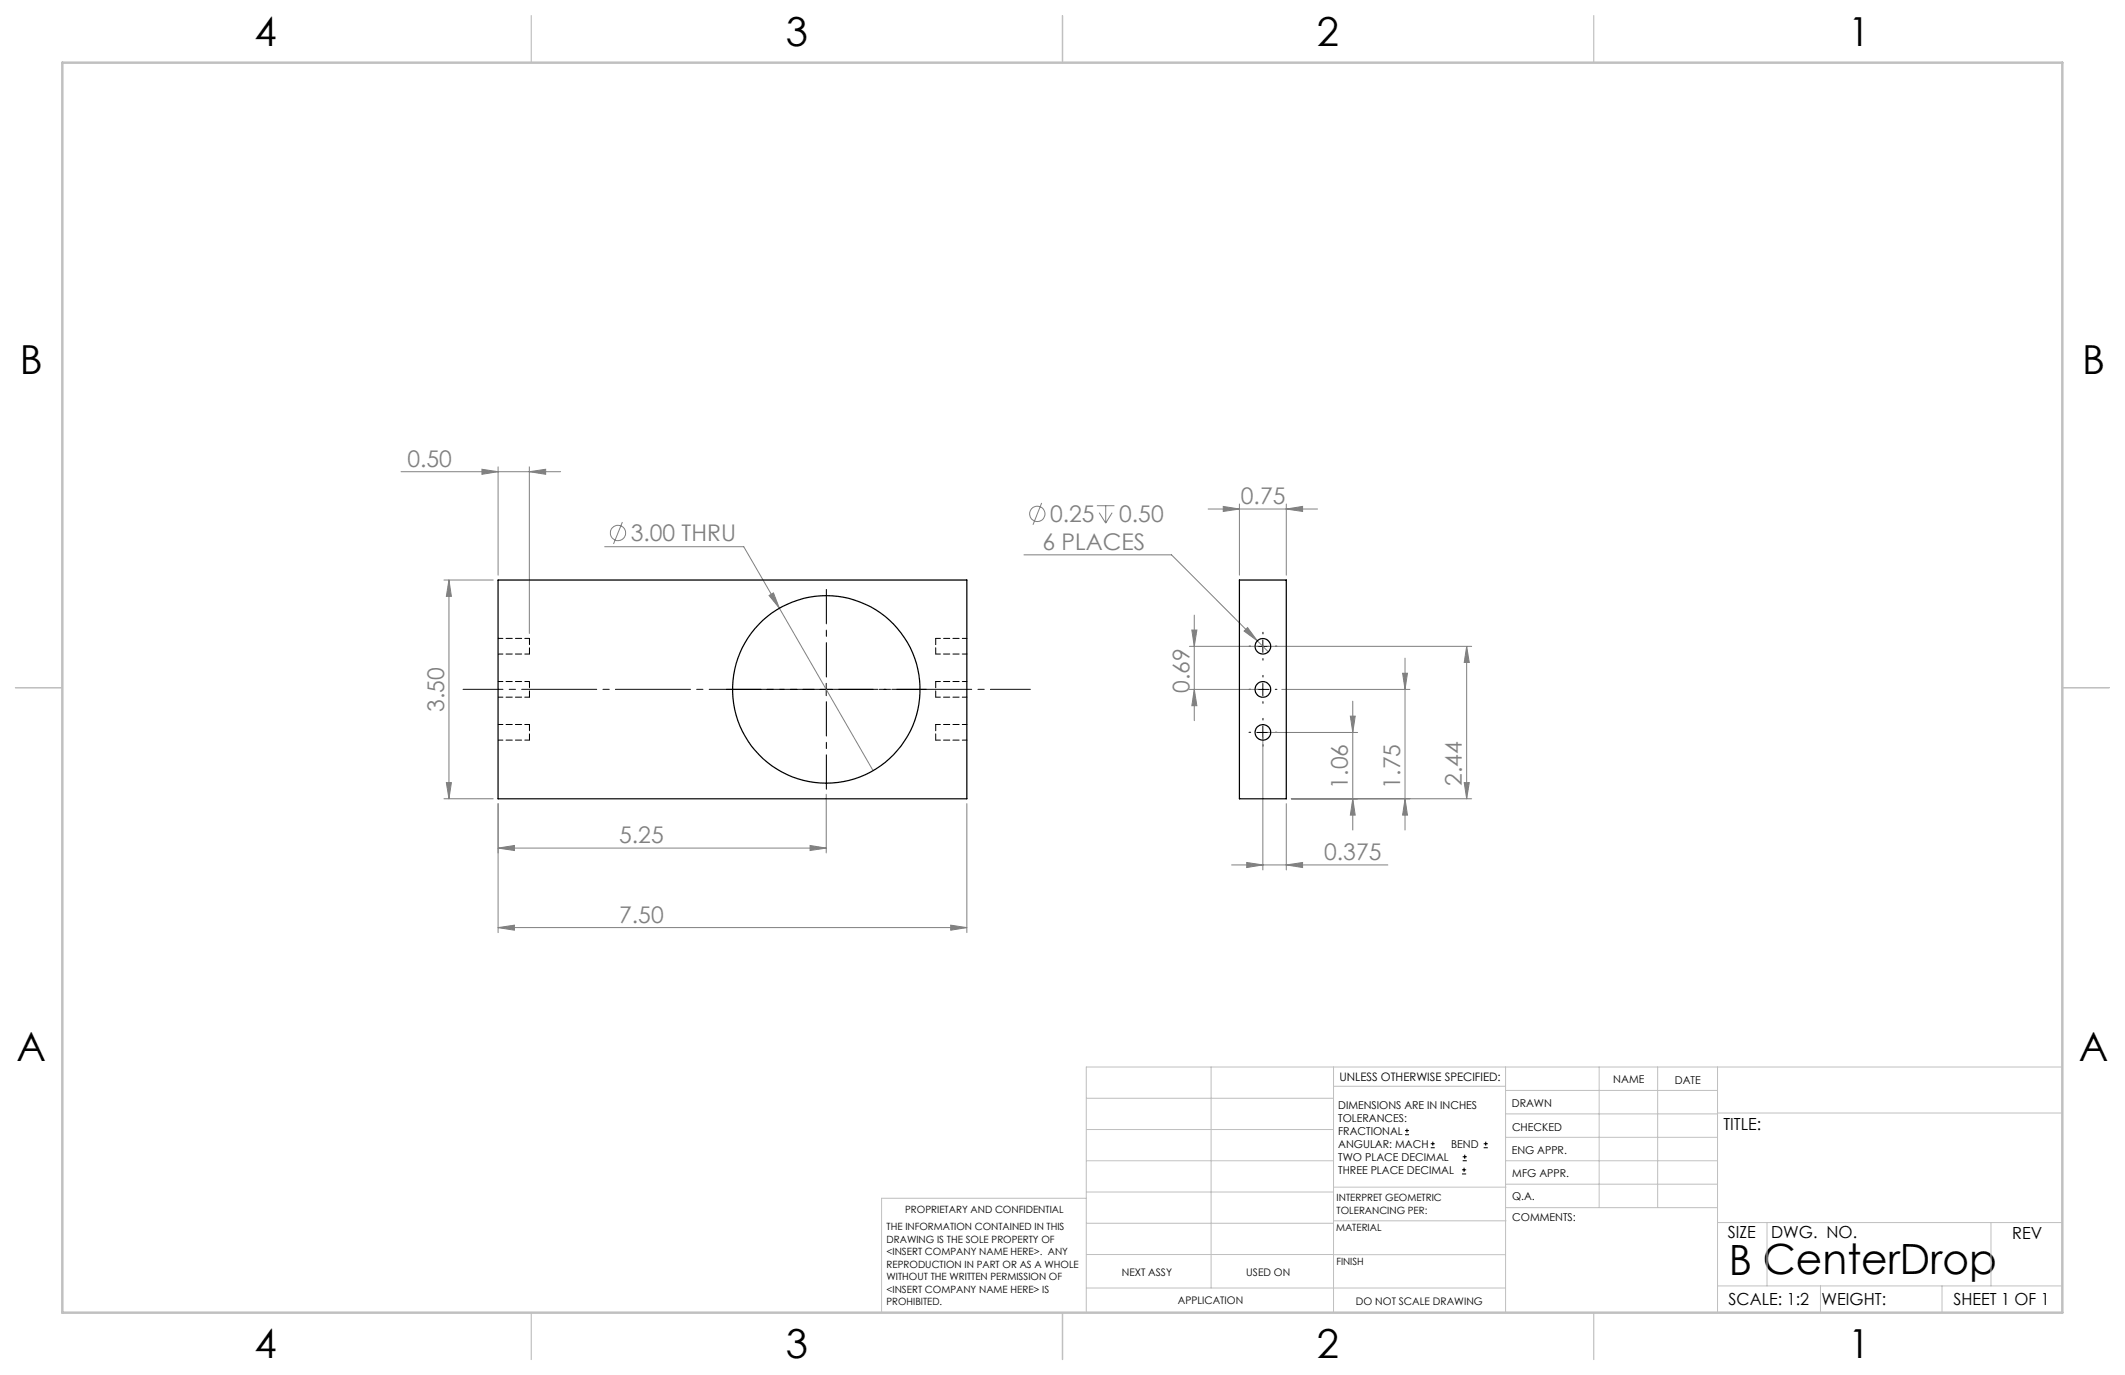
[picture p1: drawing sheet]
<svg xmlns="http://www.w3.org/2000/svg" width="432mm" height="279mm" viewBox="0 0 432 279" stroke-linecap="round" stroke-linejoin="round" font-family="sans-serif">
<g fill="none" stroke="#808080" stroke-width=".2">
<path d="M81.5 95.8h32.4M97.9 95.4l3.3 .4-3.3 .6zM101.2 94.9v22M107.6 95.8l3.3-.4v1zM107.6 94.9v33.8M90.2 117.9h10M91.2 117.9l.5 3.3h-1zM91.2 117.9v44.4M122.9 111.1h28.2l7.3 12.5M126.5 106.1l-1.8 4.4M208.1 112.7h30l17.4 17.5M211.7 102.2l-1.8 4.4"/>
<path d="M222.9 102.8h3.5M223.3 104.2l1.4 2.1M224.7 102.8v3.5M226 104.2l-1.3 2.1M245.5 103.4h22.2M248.6 102.9l3.2 .5-3.2 .5zM251.8 102.4v14.5M261.4 103.4l3.3-.5v1zM261.4 102.4v14.5M156.3 121l.9-.5 1.2 3.1zM158.4 123.6l19 33M241.7 131.3h13.9"/>
<path d="M242.2 128h1l-.5 3.3zM242.7 125v21.4M252.8 128.2l.7-.7 2 2.7zM255.5 130.2l2.2 2.3M257.6 131.3h41.4M285 136.8h1l-.5 3.3zM285.5 133.7v35M298 131.3l.6 3.3h-1.1zM298 131.3v31M90.7 159h1l-.5 3.3zM241.7 140.1h13.9M242.7 140.1l.5 3.3h-1z"/>
<path d="M256.6 149.8v27M257.6 148.8h18.3M260.5 140.1h26M274.4 145.5h1l-.5 3.3zM274.9 142.5v26.2M297.5 159h1.1l-.6 3.3zM90.2 162.3h10M101.2 172.3l3.3-.5v1zM101.2 172.3h66.7M101.2 163.3v26.2M164.6 171.8l3.3 .5-3.3 .5zM167.9 161.4v11.9"/>
<path d="M196.5 163.3v26.2M250.3 175.8h31.7M253.3 175.3l3.3 .5-3.3 .5zM261.4 175.8l3.3-.5v1zM261.4 163.3v13.5M262.4 162.3h36.6M274.9 162.3l.5 3.3h-1zM285.5 162.3l.5 3.3h-1zM101.2 188.5l3.3-.5v1zM101.2 188.5h95.3M193.2 188l3.3 .5-3.3 .5z"/>
<circle cx="125.6" cy="108.3" r="1.55"/>
<circle cx="210.8" cy="104.4" r="1.55"/>
</g>
<g fill="none" stroke="#000" stroke-width=".2">
<path d="M167.9 138.9v2.5M255.4 131.3h2.5M256.6 130.1v2.5M256.6 138.9v2.5M166.7 140.1h2.5M255.4 140.1h2.5M255.4 148.8h2.5M256.6 147.6v2.5M285.5 230.6h.8M285.5 229.7h.8M285.9 229.3v.9M290.7 233.2h.8"/>
<path d="M290.7 232.4h.8M291.1 232v.8M297.1 238.5h.8M297.1 237.7h.8M297.2 235.9h.9M297.2 235.1h.9M297.5 237.3v.8M297.6 234.6v.9M301.5 233.2h.8M301.5 232.4h.8M301.9 232v.8"/>
</g>
<path d="M94.1 140.1h115.3" fill="none" stroke="#000" stroke-width=".2" stroke-dasharray="15.2 1.3 1.3 1.3" stroke-dashoffset="7.1"/>
<path d="M167.9 137.6v-17.8M165.4 140.1h-17.8M167.9 142.6v17.8M170.4 140.1h17.8" fill="none" stroke="#000" stroke-width=".2" stroke-dasharray="15.2 1.3 1.3 1.3" stroke-dashoffset="8.2"/>
<path d="M254.1 131.3h-.3M256.6 137.6v-.4M256.6 128.8v-.3M256.6 133.8v.3M259.1 131.3h.4M254.1 140.1h-.3M254.1 148.8h-.3M256.6 142.6v.3M256.6 146.3v-.3M256.6 151.3v.3M259.1 140.1h.4M259.1 148.8h.4" fill="none" stroke="#000" stroke-width=".2" stroke-dasharray="15.2 1.3 1.3 1.3"/>
<g fill="none" stroke="#c0c0c0" stroke-width=".2">
<path d="M246.1 216.8v44.9M271 216.8v49.9M305.9 216.8v49.9M324.9 216.8v28.6M336.8 216.8v28.6M349 216.8v49.9M419.1 216.8h-198.4v49.9M220.7 235.9h50.3M220.7 229.5h50.3M220.7 223.2h50.3M271 220.7h34.9M305.9 231.1h43.1"/>
<path d="M305.9 226.3h43.1M305.9 221.6h43.1M305.9 235.9h43.1M349 226.2h70.1M220.7 248.6h50.3M220.7 242.2h50.3M220.7 254.9h50.3M220.7 243.5h-41.6v23.2M271 255h34.9M271 248.1h35M271 241.2h35M305.9 240.6h43.1"/>
<path d="M306 245.4h43M349 248.4h70.1M359.1 248.4v12.9M404.6 248.4v12.9M220.7 261.7h85.2M349 261.3h70.1M369.9 261.3v5.4M394.6 261.3v5.4"/>
</g>
<path d="M108 3.2v9.5M215.9 3.2v9.5M323.8 3.2v9.5M3.1 139.7h9.6M419.1 139.7h9.5M108 266.7v9.6M215.9 266.7v9.6M323.8 266.7v9.6" fill="none" stroke="#c0c0c0" stroke-width=".25"/>
<path d="M12.7 12.7h406.4v254h-406.4z" fill="none" stroke="#c0c0c0" stroke-width=".5"/>
<g fill="#808080">
<path d="M107.6 95.8l3.3-.4v1zM97.9 95.4l3.3 .4-3.3 .6z"/>
<path d="M101.2 188.5l3.3-.5v1zM193.2 188l3.3 .5-3.3 .5zM156.3 121l2.1 2.6-1.2-3.1zM253.5 127.5l-.7 .7 2.7 2zM248.6 102.9l3.2 .5-3.2 .5zM261.4 103.4l3.3-.5v1zM253.3 175.3l3.3 .5-3.3 .5zM261.4 175.8l3.3-.5v1z"/>
<path d="M164.6 171.8l3.3 .5-3.3 .5zM101.2 172.3l3.3-.5v1z"/>
<path d="M91.2 117.9l.5 3.3h-1zM90.7 159h1l-.5 3.3zM285 136.8h1l-.5 3.3zM285.5 162.3l.5 3.3h-1zM274.4 145.5h1l-.5 3.3zM274.9 162.3l.5 3.3h-1zM298 131.3l.6 3.3h-1.1zM297.5 159h1.1l-.6 3.3zM242.2 128h1l-.5 3.3zM242.7 140.1l.5 3.3h-1z"/>
</g>
<g fill="none" stroke="#000" stroke-width=".25">
<path d="M101.2 117.9h95.3v44.4h-95.3zM251.8 117.9h9.6v44.4h-9.6z"/>
<circle cx="256.6" cy="131.3" r="1.58"/>
<circle cx="167.9" cy="140.1" r="19"/>
<circle cx="256.6" cy="140.1" r="1.59"/>
<circle cx="256.6" cy="148.8" r="1.58"/>
</g>
<path d="M107.6 129.7v3.2M107.6 138.5v3.2M190.1 129.7v3.2M190.1 138.5v3.2M107.6 147.2v3.2M190.1 147.2v3.2" fill="none" stroke="#000" stroke-width=".2" stroke-dasharray="1.3 .6"/>
<path d="M101.2 132.9h6.4M107.6 129.7h-6.4M107.6 138.5h-6.4M190.1 132.9h6.4M196.5 129.7h-6.4M196.5 138.5h-6.4M101.2 150.4h6.4M101.2 141.7h6.4M107.6 147.2h-6.4M190.1 150.4h6.4M190.1 141.7h6.4M196.5 147.2h-6.4" fill="none" stroke="#000" stroke-width=".2" stroke-dasharray="1.3 .6" stroke-dashoffset=".3"/>
<text font-size="8.5" x="351.3" y="259">B CenterDrop</text>
<g font-size="8.1">
<text x="51.7" y="9.3">4</text>
<text x="159.7" y="9.3">3</text>
<text x="267.6" y="9.3">2</text>
<text x="375.6" y="9.3">1</text>
<text x="4" y="76">B</text>
<text x="423.1" y="76">B</text>
<text x="3.3" y="215.7">A</text>
<text x="422.4" y="215.7">A</text>
<text x="51.7" y="276">4</text>
<text x="159.7" y="276">3</text>
<text x="267.6" y="276">2</text>
<text x="375.6" y="276">1</text>
</g>
<g font-size="4.7" fill="#808080">
<text x="82.8" y="94.8">0.50</text>
<text x="213.4" y="106.1">0.25</text>
<text x="227.4" y="106.1">0.50</text>
<text x="252.2" y="102.4">0.75</text>
<text x="128.2" y="110">3.00 THRU</text>
<text x="211.8" y="111.7">6 PLACES</text>
<text x="241.7" y="140.8" transform="rotate(-90 241.7 140.8)">0.69</text>
<text x="90.2" y="144.6" transform="rotate(-90 90.2 144.6)">3.50</text>
<text x="273.9" y="160.2" transform="rotate(-90 273.9 160.2)">1.06</text>
<text x="284.5" y="160.2" transform="rotate(-90 284.5 160.2)">1.75</text>
<text x="297" y="159.7" transform="rotate(-90 297 159.7)">2.44</text>
<text x="125.8" y="171.3">5.25</text>
<text x="269.1" y="174.7">0.375</text>
<text x="125.8" y="187.5">7.50</text>
</g>
<g font-size="3.4">
<text x="350.2" y="229.5">TITLE:</text>
<text x="351.1" y="251.6">SIZE</text>
<text x="359.9" y="251.6">DWG. NO.</text>
<text x="408.9" y="251.7">REV</text>
<text x="351.2" y="265.2">SCALE: 1:2</text>
<text x="370.1" y="265.3">WEIGHT:</text>
<text x="396.9" y="265.2">SHEET 1 OF 1</text>
</g>
<text font-size="2.4" x="272.2" y="219.7">UNLESS OTHERWISE SPECIFIED:</text>
<g font-size="2.2">
<text x="327.8" y="220.1">NAME</text>
<text x="340.3" y="220.2">DATE</text>
<text x="271.9" y="225.3">DIMENSIONS ARE IN INCHES</text>
<text x="271.9" y="227.9">TOLERANCES:</text>
<text x="307.2" y="224.9">DRAWN</text>
<text x="271.9" y="230.6">FRACTIONAL</text>
<text x="271.9" y="233.2">ANGULAR: MACH</text>
<text x="294.9" y="233.2">BEND</text>
<text x="307.3" y="229.8">CHECKED</text>
<text x="271.9" y="235.9">TWO PLACE DECIMAL</text>
<text x="271.9" y="238.5">THREE PLACE DECIMAL</text>
<text x="307.2" y="234.5">ENG APPR.</text>
<text x="307.3" y="239.2">MFG APPR.</text>
<text x="307.3" y="243.9">Q.A.</text>
<text x="307.3" y="248.1">COMMENTS:</text>
</g>
<g font-size="2.1">
<text x="227.9" y="259.2">NEXT ASSY</text>
<text x="253.3" y="259.2">USED ON</text>
<text x="239.3" y="265">APPLICATION</text>
<text x="275.5" y="265.1">DO NOT SCALE DRAWING</text>
</g>
<g font-size="2">
<text x="271.6" y="244.1">INTERPRET GEOMETRIC</text>
<text x="180.2" y="250">THE INFORMATION CONTAINED IN THIS</text>
<text x="183.9" y="246.4">PROPRIETARY AND CONFIDENTIAL</text>
<text x="271.5" y="250.2">MATERIAL</text>
<text x="271.6" y="246.6">TOLERANCING PER:</text>
<text x="180.2" y="252.5">DRAWING IS THE SOLE PROPERTY OF</text>
<text x="180.2" y="255.1">&lt;INSERT COMPANY NAME HERE&gt;. ANY</text>
<text x="180.2" y="257.6">REPRODUCTION IN PART OR AS A WHOLE</text>
<text x="271.5" y="257">FINISH</text>
<text x="180.2" y="260.1">WITHOUT THE WRITTEN PERMISSION OF</text>
<text x="180.2" y="262.6">&lt;INSERT COMPANY NAME HERE&gt; IS</text>
<text x="180.2" y="265.2">PROHIBITED.</text>
</g>
</svg>
